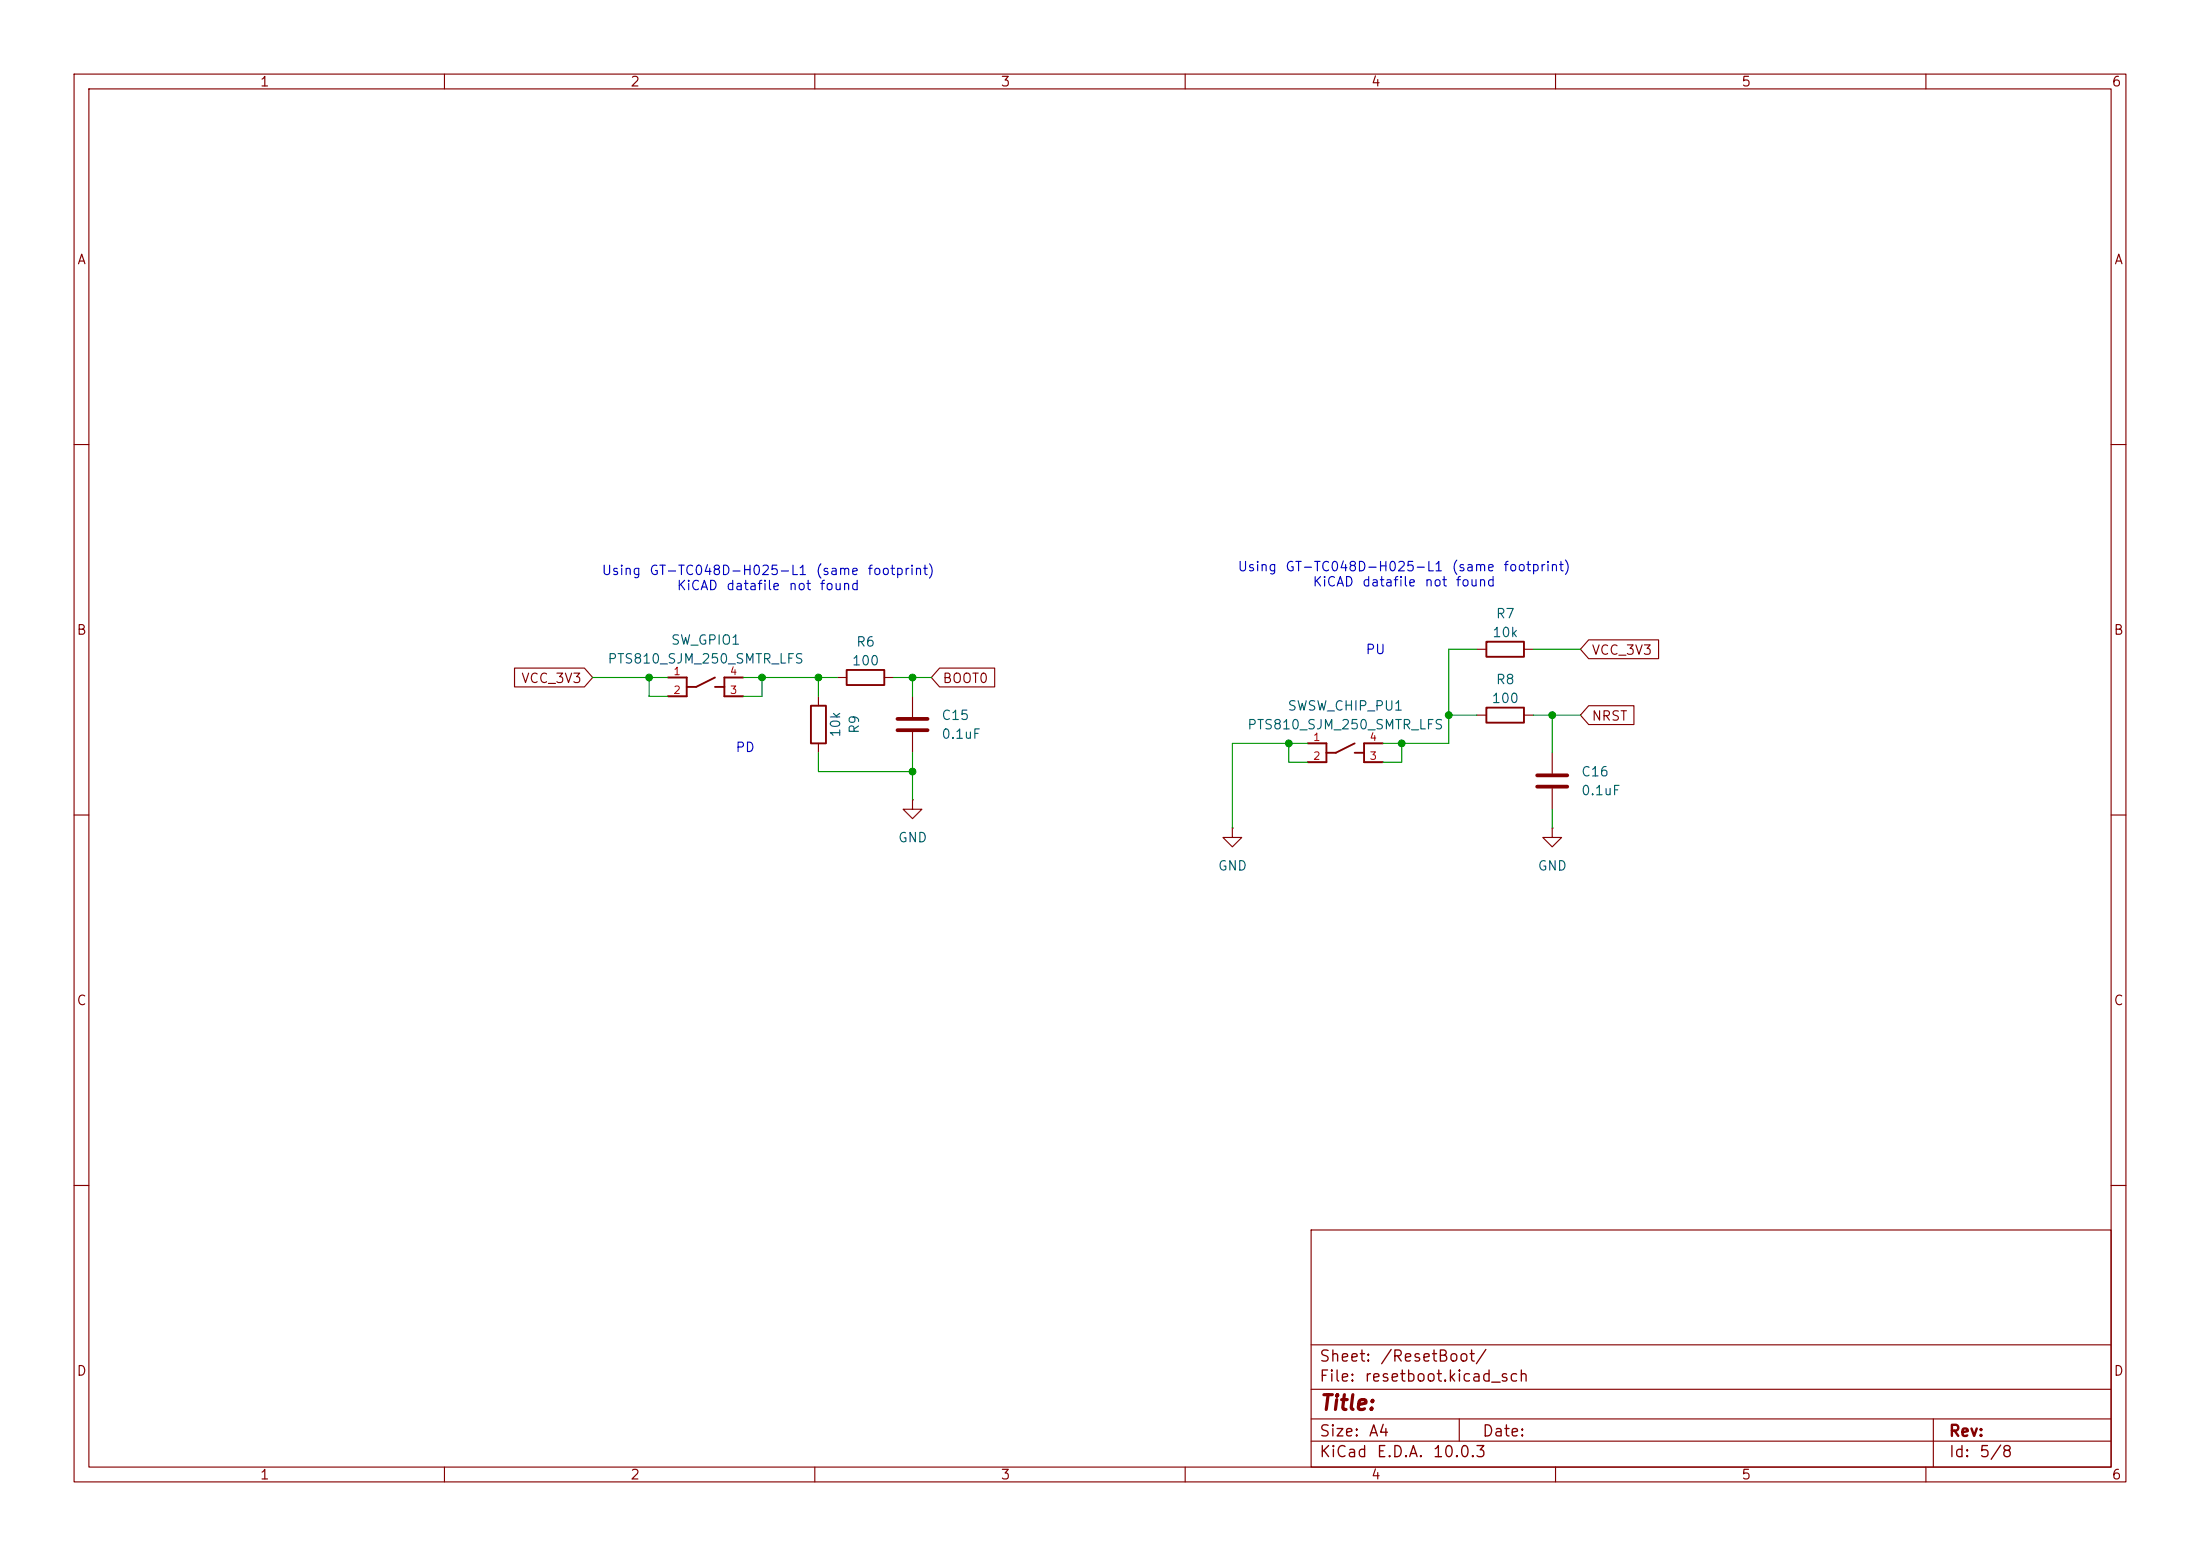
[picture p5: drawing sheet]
(kicad_sch
 (version 20260306)
 (generator "eeschema")
 (generator_version "10.0")
 (paper "A4")
 (lib_symbols
  (symbol "Device:C"
   (pin_numbers (hide yes))
   (pin_names
    (offset 0.254)) (exclude_from_sim no) (in_bom yes) (on_board yes)
   (in_pos_files yes)
   (duplicate_pin_numbers_are_jumpers no)
   (property "Reference" "C" (at 0.635 2.54 0) (show_name no) (do_not_autoplace no) (effects (font (size 1.27 1.27)) (justify left)))
   (property "Value" "C" (at 0.635 -2.54 0) (show_name no) (do_not_autoplace no) (effects (font (size 1.27 1.27)) (justify left)))
   (property "Footprint" "" (at 0.9652 -3.81 0) (show_name no) (do_not_autoplace no) (hide yes) (effects (font (size 1.27 1.27))))
   (property "Datasheet" "" (at 0 0 0) (show_name no) (do_not_autoplace no) (hide yes) (effects (font (size 1.27 1.27))))
   (property "Description" "Unpolarized capacitor" (at 0 0 0) (show_name no) (do_not_autoplace no) (hide yes) (effects (font (size 1.27 1.27))))
   (symbol "C_0_1"
    (polyline (pts (xy -2.032 0.762) (xy 2.032 0.762)) (stroke (width 0.508) (type default)) (fill (type none)))
    (polyline (pts (xy -2.032 -0.762) (xy 2.032 -0.762)) (stroke (width 0.508) (type default)) (fill (type none))))
   (symbol "C_1_1"
    (pin passive line (at 0 3.81 270) (length 2.794) (name "" (effects (font (size 1.27 1.27)))) (number "1" (effects (font (size 1.27 1.27)))))
    (pin passive line (at 0 -3.81 90) (length 2.794) (name "" (effects (font (size 1.27 1.27)))) (number "2" (effects (font (size 1.27 1.27))))))
   (embedded_fonts no))
  (symbol "Device:R"
   (pin_numbers (hide yes))
   (pin_names
    (offset 0)) (exclude_from_sim no) (in_bom yes) (on_board yes)
   (in_pos_files yes)
   (duplicate_pin_numbers_are_jumpers no)
   (property "Reference" "R" (at 2.032 0 90) (show_name no) (do_not_autoplace no) (effects (font (size 1.27 1.27))))
   (property "Value" "R" (at 0 0 90) (show_name no) (do_not_autoplace no) (effects (font (size 1.27 1.27))))
   (property "Footprint" "" (at -1.778 0 90) (show_name no) (do_not_autoplace no) (hide yes) (effects (font (size 1.27 1.27))))
   (property "Datasheet" "" (at 0 0 0) (show_name no) (do_not_autoplace no) (hide yes) (effects (font (size 1.27 1.27))))
   (property "Description" "Resistor" (at 0 0 0) (show_name no) (do_not_autoplace no) (hide yes) (effects (font (size 1.27 1.27))))
   (symbol "R_0_1"
    (rectangle (start -1.016 -2.54) (end 1.016 2.54) (stroke (width 0.254) (type default)) (fill (type none))))
   (symbol "R_1_1"
    (pin passive line (at 0 3.81 270) (length 1.27) (name "" (effects (font (size 1.27 1.27)))) (number "1" (effects (font (size 1.27 1.27)))))
    (pin passive line (at 0 -3.81 90) (length 1.27) (name "" (effects (font (size 1.27 1.27)))) (number "2" (effects (font (size 1.27 1.27))))))
   (embedded_fonts no))
  (symbol "PTS810_SJM_250_SMTR_LFS:PTS810_SJM_250_SMTR_LFS"
   (pin_names
    (offset 1.016)) (exclude_from_sim no) (in_bom yes) (on_board yes)
   (in_pos_files yes)
   (duplicate_pin_numbers_are_jumpers no)
   (property "Reference" "SW" (at -3.81 1.27 0) (show_name no) (do_not_autoplace no) (effects (font (size 1.27 1.27)) (justify left bottom)))
   (property "Value" "PTS810_SJM_250_SMTR_LFS" (at -5.08 -6.35 0) (show_name no) (do_not_autoplace no) (effects (font (size 1.27 1.27)) (justify left bottom)))
   (property "Footprint" "PTS810_SJM_250_SMTR_LFS:SW_PTS810_SJM_250_SMTR_LFS" (at 0 0 0) (show_name no) (do_not_autoplace no) (hide yes) (effects (font (size 1.27 1.27)) (justify bottom)))
   (property "Datasheet" "" (at 0 0 0) (show_name no) (do_not_autoplace no) (hide yes) (effects (font (size 1.27 1.27))))
   (property "Description" "Tactile Switch SPST-NO Top Actuated Surface Mount" (at 0 0 0) (show_name no) (do_not_autoplace no) (hide yes) (effects (font (size 1.27 1.27)) (justify bottom)))
   (property "MF" "C&K" (at 0 0 0) (show_name no) (do_not_autoplace no) (hide yes) (effects (font (size 1.27 1.27)) (justify bottom)))
   (property "Package" "None" (at 0 0 0) (show_name no) (do_not_autoplace no) (hide yes) (effects (font (size 1.27 1.27)) (justify bottom)))
   (property "Price" "None" (at 0 0 0) (show_name no) (do_not_autoplace no) (hide yes) (effects (font (size 1.27 1.27)) (justify bottom)))
   (property "Check_prices" "https://www.snapeda.com/parts/PTS810%20SJM%20250%20SMTR%20LFS/C%2526K/view-part/?ref=eda" (at 0 0 0) (show_name no) (do_not_autoplace no) (hide yes) (effects (font (size 1.27 1.27)) (justify bottom)))
   (property "STANDARD" "Manufacturer Recommendations" (at 0 0 0) (show_name no) (do_not_autoplace no) (hide yes) (effects (font (size 1.27 1.27)) (justify bottom)))
   (property "SnapEDA_Link" "https://www.snapeda.com/parts/PTS810%20SJM%20250%20SMTR%20LFS/C%2526K/view-part/?ref=snap" (at 0 0 0) (show_name no) (do_not_autoplace no) (hide yes) (effects (font (size 1.27 1.27)) (justify bottom)))
   (property "MP" "PTS810 SJM 250 SMTR LFS" (at 0 0 0) (show_name no) (do_not_autoplace no) (hide yes) (effects (font (size 1.27 1.27)) (justify bottom)))
   (property "Availability" "In Stock" (at 0 0 0) (show_name no) (do_not_autoplace no) (hide yes) (effects (font (size 1.27 1.27)) (justify bottom)))
   (property "MANUFACTURER" "CnK" (at 0 0 0) (show_name no) (do_not_autoplace no) (hide yes) (effects (font (size 1.27 1.27)) (justify bottom)))
   (symbol "PTS810_SJM_250_SMTR_LFS_0_0"
    (polyline (pts (xy -2.54 0) (xy -5.08 0)) (stroke (width 0.254) (type default)) (fill (type none)))
    (polyline (pts (xy -2.54 0) (xy -2.54 -1.27)) (stroke (width 0.254) (type default)) (fill (type none)))
    (polyline (pts (xy -2.54 -1.27) (xy -2.54 -2.54)) (stroke (width 0.254) (type default)) (fill (type none)))
    (polyline (pts (xy -2.54 -1.27) (xy -1.27 -1.27)) (stroke (width 0.254) (type default)) (fill (type none)))
    (polyline (pts (xy -2.54 -2.54) (xy -5.08 -2.54)) (stroke (width 0.254) (type default)) (fill (type none)))
    (polyline (pts (xy -1.27 -1.27) (xy 1.27 0)) (stroke (width 0.254) (type default)) (fill (type none)))
    (polyline (pts (xy 1.27 -1.27) (xy 2.54 -1.27)) (stroke (width 0.254) (type default)) (fill (type none)))
    (polyline (pts (xy 2.54 0) (xy 2.54 -1.27)) (stroke (width 0.254) (type default)) (fill (type none)))
    (polyline (pts (xy 2.54 0) (xy 5.08 0)) (stroke (width 0.254) (type default)) (fill (type none)))
    (polyline (pts (xy 2.54 -1.27) (xy 2.54 -2.54)) (stroke (width 0.254) (type default)) (fill (type none)))
    (polyline (pts (xy 2.54 -2.54) (xy 5.08 -2.54)) (stroke (width 0.254) (type default)) (fill (type none)))
    (pin passive line (at -5.08 0 0) (length 2.54) (name "" (effects (font (size 1.016 1.016)))) (number "1" (effects (font (size 1.016 1.016)))))
    (pin passive line (at -5.08 -2.54 0) (length 2.54) (name "" (effects (font (size 1.016 1.016)))) (number "2" (effects (font (size 1.016 1.016)))))
    (pin passive line (at 5.08 -2.54 180) (length 2.54) (name "" (effects (font (size 1.016 1.016)))) (number "3" (effects (font (size 1.016 1.016)))))
    (pin passive line (at 5.08 0 180) (length 2.54) (name "" (effects (font (size 1.016 1.016)))) (number "4" (effects (font (size 1.016 1.016))))))
   (embedded_fonts no))
  (symbol "power:GND"
   (power global)
   (pin_numbers (hide yes))
   (pin_names
    (offset 0) (hide yes)) (exclude_from_sim no) (in_bom yes) (on_board yes)
   (in_pos_files yes)
   (duplicate_pin_numbers_are_jumpers no)
   (property "Reference" "#PWR" (at 0 -6.35 0) (show_name no) (do_not_autoplace no) (hide yes) (effects (font (size 1.27 1.27))))
   (property "Value" "GND" (at 0 -3.81 0) (show_name no) (do_not_autoplace no) (effects (font (size 1.27 1.27))))
   (property "Footprint" "" (at 0 0 0) (show_name no) (do_not_autoplace no) (hide yes) (effects (font (size 1.27 1.27))))
   (property "Datasheet" "" (at 0 0 0) (show_name no) (do_not_autoplace no) (hide yes) (effects (font (size 1.27 1.27))))
   (property "Description" "Power symbol creates a global label with name \"GND\" , ground" (at 0 0 0) (show_name no) (do_not_autoplace no) (hide yes) (effects (font (size 1.27 1.27))))
   (symbol "GND_0_1"
    (polyline (pts (xy 0 0) (xy 0 -1.27) (xy 1.27 -1.27) (xy 0 -2.54) (xy -1.27 -1.27) (xy 0 -1.27)) (stroke (width 0) (type default)) (fill (type none))))
   (symbol "GND_1_1"
    (pin power_in line (at 0 0 270) (length 0) (name "" (effects (font (size 1.27 1.27)))) (number "1" (effects (font (size 1.27 1.27))))))
   (embedded_fonts no)))
 (text "PU"
  (exclude_from_sim no)
  (at 185.674 87.884 0)
  (effects (font (size 1.27 1.27))))
 (text "Using GT-TC048D-H025-L1 (same footprint)\nKiCAD datafile not found\n"
  (exclude_from_sim no)
  (at 103.378 78.232 0)
  (effects (font (size 1.27 1.27))))
 (text "PD"
  (exclude_from_sim no)
  (at 100.584 101.092 0)
  (effects (font (size 1.27 1.27))))
 (text "Using GT-TC048D-H025-L1 (same footprint)\nKiCAD datafile not found\n"
  (exclude_from_sim no)
  (at 189.23 77.724 0)
  (effects (font (size 1.27 1.27))))
 (junction
  (at 195.58 96.52)
  (diameter 0)
  (color 0 0 0 0))
 (junction
  (at 110.49 91.44)
  (diameter 0)
  (color 0 0 0 0))
 (junction
  (at 87.63 91.44)
  (diameter 0)
  (color 0 0 0 0))
 (junction
  (at 123.19 104.14)
  (diameter 0)
  (color 0 0 0 0))
 (junction
  (at 189.23 100.33)
  (diameter 0)
  (color 0 0 0 0))
 (junction
  (at 102.87 91.44)
  (diameter 0)
  (color 0 0 0 0))
 (junction
  (at 209.55 96.52)
  (diameter 0)
  (color 0 0 0 0))
 (junction
  (at 123.19 91.44)
  (diameter 0)
  (color 0 0 0 0))
 (junction
  (at 173.99 100.33)
  (diameter 0)
  (color 0 0 0 0))
 (wire
  (pts (xy 110.49 104.14) (xy 123.19 104.14))
  (stroke (width 0) (type default)))
 (wire
  (pts (xy 102.87 91.44) (xy 110.49 91.44))
  (stroke (width 0) (type default)))
 (wire
  (pts (xy 110.49 101.6) (xy 110.49 104.14))
  (stroke (width 0) (type default)))
 (wire
  (pts (xy 209.55 96.52) (xy 213.36 96.52))
  (stroke (width 0) (type default)))
 (wire
  (pts (xy 110.49 91.44) (xy 110.49 93.98))
  (stroke (width 0) (type default)))
 (wire
  (pts (xy 176.53 100.33) (xy 173.99 100.33))
  (stroke (width 0) (type default)))
 (wire
  (pts (xy 207.01 87.63) (xy 213.36 87.63))
  (stroke (width 0) (type default)))
 (wire
  (pts (xy 123.19 101.6) (xy 123.19 104.14))
  (stroke (width 0) (type default)))
 (wire
  (pts (xy 166.37 100.33) (xy 166.37 111.76))
  (stroke (width 0) (type default)))
 (wire
  (pts (xy 100.33 93.98) (xy 102.87 93.98))
  (stroke (width 0) (type default)))
 (wire
  (pts (xy 209.55 101.6) (xy 209.55 96.52))
  (stroke (width 0) (type default)))
 (wire
  (pts (xy 100.33 91.44) (xy 102.87 91.44))
  (stroke (width 0) (type default)))
 (wire
  (pts (xy 120.65 91.44) (xy 123.19 91.44))
  (stroke (width 0) (type default)))
 (wire
  (pts (xy 110.49 91.44) (xy 113.03 91.44))
  (stroke (width 0) (type default)))
 (wire
  (pts (xy 173.99 100.33) (xy 166.37 100.33))
  (stroke (width 0) (type default)))
 (wire
  (pts (xy 173.99 102.87) (xy 173.99 100.33))
  (stroke (width 0) (type default)))
 (wire
  (pts (xy 186.69 100.33) (xy 189.23 100.33))
  (stroke (width 0) (type default)))
 (wire
  (pts (xy 87.63 93.98) (xy 87.63 91.44))
  (stroke (width 0) (type default)))
 (wire
  (pts (xy 209.55 109.22) (xy 209.55 111.76))
  (stroke (width 0) (type default)))
 (wire
  (pts (xy 123.19 91.44) (xy 125.73 91.44))
  (stroke (width 0) (type default)))
 (wire
  (pts (xy 186.69 102.87) (xy 189.23 102.87))
  (stroke (width 0) (type default)))
 (wire
  (pts (xy 123.19 104.14) (xy 123.19 107.95))
  (stroke (width 0) (type default)))
 (wire
  (pts (xy 176.53 102.87) (xy 173.99 102.87))
  (stroke (width 0) (type default)))
 (wire
  (pts (xy 90.17 93.98) (xy 87.63 93.98))
  (stroke (width 0) (type default)))
 (wire
  (pts (xy 207.01 96.52) (xy 209.55 96.52))
  (stroke (width 0) (type default)))
 (wire
  (pts (xy 195.58 100.33) (xy 195.58 96.52))
  (stroke (width 0) (type default)))
 (wire
  (pts (xy 102.87 93.98) (xy 102.87 91.44))
  (stroke (width 0) (type default)))
 (wire
  (pts (xy 189.23 102.87) (xy 189.23 100.33))
  (stroke (width 0) (type default)))
 (wire
  (pts (xy 195.58 96.52) (xy 199.39 96.52))
  (stroke (width 0) (type default)))
 (wire
  (pts (xy 189.23 100.33) (xy 195.58 100.33))
  (stroke (width 0) (type default)))
 (wire
  (pts (xy 80.01 91.44) (xy 87.63 91.44))
  (stroke (width 0) (type default)))
 (wire
  (pts (xy 195.58 87.63) (xy 199.39 87.63))
  (stroke (width 0) (type default)))
 (wire
  (pts (xy 123.19 91.44) (xy 123.19 93.98))
  (stroke (width 0) (type default)))
 (wire
  (pts (xy 195.58 87.63) (xy 195.58 96.52))
  (stroke (width 0) (type default)))
 (wire
  (pts (xy 90.17 91.44) (xy 87.63 91.44))
  (stroke (width 0) (type default)))
 (global_label "BOOT0"
  (shape input)
  (at 125.73 91.44 0)
  (fields_autoplaced yes)
  (effects (font (size 1.27 1.27)) (justify left))
  (property "Intersheetrefs" "${INTERSHEET_REFS}" (at 134.8233 91.44 0) (hide yes) (show_name no) (do_not_autoplace no) (effects (font (size 1.27 1.27)) (justify left))))
 (global_label "VCC_3V3"
  (shape input)
  (at 213.36 87.63 0)
  (fields_autoplaced yes)
  (effects (font (size 1.27 1.27)) (justify left))
  (property "Intersheetrefs" "${INTERSHEET_REFS}" (at 224.449 87.63 0) (hide yes) (show_name no) (do_not_autoplace no) (effects (font (size 1.27 1.27)) (justify left))))
 (global_label "VCC_3V3"
  (shape input)
  (at 80.01 91.44 180)
  (fields_autoplaced yes)
  (effects (font (size 1.27 1.27)) (justify right))
  (property "Intersheetrefs" "${INTERSHEET_REFS}" (at 68.921 91.44 0) (hide yes) (show_name no) (do_not_autoplace no) (effects (font (size 1.27 1.27)) (justify right))))
 (global_label "NRST"
  (shape input)
  (at 213.36 96.52 0)
  (fields_autoplaced yes)
  (effects (font (size 1.27 1.27)) (justify left))
  (property "Intersheetrefs" "${INTERSHEET_REFS}" (at 221.1228 96.52 0) (hide yes) (show_name no) (do_not_autoplace no) (effects (font (size 1.27 1.27)) (justify left))))
 (symbol
  (lib_id "Device:C")
  (at 209.55 105.41 0)
  (unit 1)
  (body_style 1)
  (exclude_from_sim no)
  (in_bom yes)
  (on_board yes)
  (in_pos_files yes)
  (dnp no)
  (fields_autoplaced yes)
  (property "Reference" "C16" (at 213.36 104.1399 0) (show_name no) (do_not_autoplace no) (effects (font (size 1.27 1.27)) (justify left)))
  (property "Value" "0.1uF" (at 213.36 106.6799 0) (show_name no) (do_not_autoplace no) (effects (font (size 1.27 1.27)) (justify left)))
  (property "Footprint" "Capacitor_SMD:C_0603_1608Metric" (at 210.5152 109.22 0) (hide yes) (show_name no) (do_not_autoplace no) (effects (font (size 1.27 1.27))))
  (property "Datasheet" "" (at 209.55 105.41 0) (hide yes) (show_name no) (do_not_autoplace no) (effects (font (size 1.27 1.27))))
  (property "Description" "Unpolarized capacitor" (at 209.55 105.41 0) (hide yes) (show_name no) (do_not_autoplace no) (effects (font (size 1.27 1.27))))
  (pin "2")
  (pin "1"))
 (symbol
  (lib_id "Device:R")
  (at 110.49 97.79 0)
  (unit 1)
  (body_style 1)
  (exclude_from_sim no)
  (in_bom yes)
  (on_board yes)
  (in_pos_files yes)
  (dnp no)
  (property "Reference" "R9" (at 115.316 97.79 90) (show_name no) (do_not_autoplace no) (effects (font (size 1.27 1.27))))
  (property "Value" "10k" (at 112.776 97.79 90) (show_name no) (do_not_autoplace no) (effects (font (size 1.27 1.27))))
  (property "Footprint" "Resistor_SMD:R_0603_1608Metric" (at 108.712 97.79 90) (hide yes) (show_name no) (do_not_autoplace no) (effects (font (size 1.27 1.27))))
  (property "Datasheet" "" (at 110.49 97.79 0) (hide yes) (show_name no) (do_not_autoplace no) (effects (font (size 1.27 1.27))))
  (property "Description" "Resistor" (at 110.49 97.79 0) (hide yes) (show_name no) (do_not_autoplace no) (effects (font (size 1.27 1.27))))
  (pin "2")
  (pin "1"))
 (symbol
  (lib_id "Device:R")
  (at 116.84 91.44 90)
  (unit 1)
  (body_style 1)
  (exclude_from_sim no)
  (in_bom yes)
  (on_board yes)
  (in_pos_files yes)
  (dnp no)
  (property "Reference" "R6" (at 116.84 86.614 90) (show_name no) (do_not_autoplace no) (effects (font (size 1.27 1.27))))
  (property "Value" "100" (at 116.84 89.154 90) (show_name no) (do_not_autoplace no) (effects (font (size 1.27 1.27))))
  (property "Footprint" "Resistor_SMD:R_0603_1608Metric" (at 116.84 93.218 90) (hide yes) (show_name no) (do_not_autoplace no) (effects (font (size 1.27 1.27))))
  (property "Datasheet" "" (at 116.84 91.44 0) (hide yes) (show_name no) (do_not_autoplace no) (effects (font (size 1.27 1.27))))
  (property "Description" "Resistor" (at 116.84 91.44 0) (hide yes) (show_name no) (do_not_autoplace no) (effects (font (size 1.27 1.27))))
  (pin "1")
  (pin "2"))
 (symbol
  (lib_id "PTS810_SJM_250_SMTR_LFS:PTS810_SJM_250_SMTR_LFS")
  (at 181.61 100.33 0)
  (unit 1)
  (body_style 1)
  (exclude_from_sim no)
  (in_bom yes)
  (on_board yes)
  (in_pos_files yes)
  (dnp no)
  (fields_autoplaced yes)
  (property "Reference" "SWSW_CHIP_PU1" (at 181.61 95.25 0) (show_name no) (do_not_autoplace no) (effects (font (size 1.27 1.27))))
  (property "Value" "PTS810_SJM_250_SMTR_LFS" (at 181.61 97.79 0) (show_name no) (do_not_autoplace no) (effects (font (size 1.27 1.27))))
  (property "Footprint" "Button_Switch_SMD:PTS810_SJM_250_SMTR_LFS" (at 181.61 100.33 0) (hide yes) (show_name no) (do_not_autoplace no) (effects (font (size 1.27 1.27)) (justify bottom)))
  (property "Datasheet" "" (at 181.61 100.33 0) (hide yes) (show_name no) (do_not_autoplace no) (effects (font (size 1.27 1.27))))
  (property "Description" "" (at 181.61 100.33 0) (hide yes) (show_name no) (do_not_autoplace no) (effects (font (size 1.27 1.27))))
  (property "MF" "C&K" (at 181.61 100.33 0) (hide yes) (show_name no) (do_not_autoplace no) (effects (font (size 1.27 1.27)) (justify bottom)))
  (property "Description_1" "Tactile Switch SPST-NO Top Actuated Surface Mount" (at 181.61 100.33 0) (hide yes) (show_name no) (do_not_autoplace no) (effects (font (size 1.27 1.27)) (justify bottom)))
  (property "Package" "None" (at 181.61 100.33 0) (hide yes) (show_name no) (do_not_autoplace no) (effects (font (size 1.27 1.27)) (justify bottom)))
  (property "Price" "None" (at 181.61 100.33 0) (hide yes) (show_name no) (do_not_autoplace no) (effects (font (size 1.27 1.27)) (justify bottom)))
  (property "Check_prices" "https://www.snapeda.com/parts/PTS810%20SJM%20250%20SMTR%20LFS/C%2526K/view-part/?ref=eda" (at 181.61 100.33 0) (hide yes) (show_name no) (do_not_autoplace no) (effects (font (size 1.27 1.27)) (justify bottom)))
  (property "STANDARD" "Manufacturer Recommendations" (at 181.61 100.33 0) (hide yes) (show_name no) (do_not_autoplace no) (effects (font (size 1.27 1.27)) (justify bottom)))
  (property "SnapEDA_Link" "https://www.snapeda.com/parts/PTS810%20SJM%20250%20SMTR%20LFS/C%2526K/view-part/?ref=snap" (at 181.61 100.33 0) (hide yes) (show_name no) (do_not_autoplace no) (effects (font (size 1.27 1.27)) (justify bottom)))
  (property "MP" "PTS810 SJM 250 SMTR LFS" (at 181.61 100.33 0) (hide yes) (show_name no) (do_not_autoplace no) (effects (font (size 1.27 1.27)) (justify bottom)))
  (property "Availability" "In Stock" (at 181.61 100.33 0) (hide yes) (show_name no) (do_not_autoplace no) (effects (font (size 1.27 1.27)) (justify bottom)))
  (property "MANUFACTURER" "CnK" (at 181.61 100.33 0) (hide yes) (show_name no) (do_not_autoplace no) (effects (font (size 1.27 1.27)) (justify bottom)))
  (pin "3")
  (pin "4")
  (pin "2")
  (pin "1"))
 (symbol
  (lib_id "power:GND")
  (at 123.19 107.95 0)
  (unit 1)
  (body_style 1)
  (exclude_from_sim no)
  (in_bom yes)
  (on_board yes)
  (in_pos_files yes)
  (dnp no)
  (fields_autoplaced yes)
  (property "Reference" "#PWR010" (at 123.19 114.3 0) (hide yes) (show_name no) (do_not_autoplace no) (effects (font (size 1.27 1.27))))
  (property "Value" "GND" (at 123.19 113.03 0) (show_name no) (do_not_autoplace no) (effects (font (size 1.27 1.27))))
  (property "Footprint" "" (at 123.19 107.95 0) (hide yes) (show_name no) (do_not_autoplace no) (effects (font (size 1.27 1.27))))
  (property "Datasheet" "" (at 123.19 107.95 0) (hide yes) (show_name no) (do_not_autoplace no) (effects (font (size 1.27 1.27))))
  (property "Description" "Power symbol creates a global label with name \"GND\" , ground" (at 123.19 107.95 0) (hide yes) (show_name no) (do_not_autoplace no) (effects (font (size 1.27 1.27))))
  (pin "1"))
 (symbol
  (lib_id "Device:R")
  (at 203.2 87.63 90)
  (unit 1)
  (body_style 1)
  (exclude_from_sim no)
  (in_bom yes)
  (on_board yes)
  (in_pos_files yes)
  (dnp no)
  (property "Reference" "R7" (at 203.2 82.804 90) (show_name no) (do_not_autoplace no) (effects (font (size 1.27 1.27))))
  (property "Value" "10k" (at 203.2 85.344 90) (show_name no) (do_not_autoplace no) (effects (font (size 1.27 1.27))))
  (property "Footprint" "Resistor_SMD:R_0603_1608Metric" (at 203.2 89.408 90) (hide yes) (show_name no) (do_not_autoplace no) (effects (font (size 1.27 1.27))))
  (property "Datasheet" "" (at 203.2 87.63 0) (hide yes) (show_name no) (do_not_autoplace no) (effects (font (size 1.27 1.27))))
  (property "Description" "Resistor" (at 203.2 87.63 0) (hide yes) (show_name no) (do_not_autoplace no) (effects (font (size 1.27 1.27))))
  (pin "2")
  (pin "1"))
 (symbol
  (lib_id "power:GND")
  (at 209.55 111.76 0)
  (unit 1)
  (body_style 1)
  (exclude_from_sim no)
  (in_bom yes)
  (on_board yes)
  (in_pos_files yes)
  (dnp no)
  (fields_autoplaced yes)
  (property "Reference" "#PWR012" (at 209.55 118.11 0) (hide yes) (show_name no) (do_not_autoplace no) (effects (font (size 1.27 1.27))))
  (property "Value" "GND" (at 209.55 116.84 0) (show_name no) (do_not_autoplace no) (effects (font (size 1.27 1.27))))
  (property "Footprint" "" (at 209.55 111.76 0) (hide yes) (show_name no) (do_not_autoplace no) (effects (font (size 1.27 1.27))))
  (property "Datasheet" "" (at 209.55 111.76 0) (hide yes) (show_name no) (do_not_autoplace no) (effects (font (size 1.27 1.27))))
  (property "Description" "Power symbol creates a global label with name \"GND\" , ground" (at 209.55 111.76 0) (hide yes) (show_name no) (do_not_autoplace no) (effects (font (size 1.27 1.27))))
  (pin "1"))
 (symbol
  (lib_id "power:GND")
  (at 166.37 111.76 0)
  (unit 1)
  (body_style 1)
  (exclude_from_sim no)
  (in_bom yes)
  (on_board yes)
  (in_pos_files yes)
  (dnp no)
  (fields_autoplaced yes)
  (property "Reference" "#PWR011" (at 166.37 118.11 0) (hide yes) (show_name no) (do_not_autoplace no) (effects (font (size 1.27 1.27))))
  (property "Value" "GND" (at 166.37 116.84 0) (show_name no) (do_not_autoplace no) (effects (font (size 1.27 1.27))))
  (property "Footprint" "" (at 166.37 111.76 0) (hide yes) (show_name no) (do_not_autoplace no) (effects (font (size 1.27 1.27))))
  (property "Datasheet" "" (at 166.37 111.76 0) (hide yes) (show_name no) (do_not_autoplace no) (effects (font (size 1.27 1.27))))
  (property "Description" "Power symbol creates a global label with name \"GND\" , ground" (at 166.37 111.76 0) (hide yes) (show_name no) (do_not_autoplace no) (effects (font (size 1.27 1.27))))
  (pin "1"))
 (symbol
  (lib_id "Device:R")
  (at 203.2 96.52 90)
  (unit 1)
  (body_style 1)
  (exclude_from_sim no)
  (in_bom yes)
  (on_board yes)
  (in_pos_files yes)
  (dnp no)
  (property "Reference" "R8" (at 203.2 91.694 90) (show_name no) (do_not_autoplace no) (effects (font (size 1.27 1.27))))
  (property "Value" "100" (at 203.2 94.234 90) (show_name no) (do_not_autoplace no) (effects (font (size 1.27 1.27))))
  (property "Footprint" "Resistor_SMD:R_0603_1608Metric" (at 203.2 98.298 90) (hide yes) (show_name no) (do_not_autoplace no) (effects (font (size 1.27 1.27))))
  (property "Datasheet" "" (at 203.2 96.52 0) (hide yes) (show_name no) (do_not_autoplace no) (effects (font (size 1.27 1.27))))
  (property "Description" "Resistor" (at 203.2 96.52 0) (hide yes) (show_name no) (do_not_autoplace no) (effects (font (size 1.27 1.27))))
  (pin "1")
  (pin "2"))
 (symbol
  (lib_id "Device:C")
  (at 123.19 97.79 0)
  (unit 1)
  (body_style 1)
  (exclude_from_sim no)
  (in_bom yes)
  (on_board yes)
  (in_pos_files yes)
  (dnp no)
  (fields_autoplaced yes)
  (property "Reference" "C15" (at 127 96.5199 0) (show_name no) (do_not_autoplace no) (effects (font (size 1.27 1.27)) (justify left)))
  (property "Value" "0.1uF" (at 127 99.0599 0) (show_name no) (do_not_autoplace no) (effects (font (size 1.27 1.27)) (justify left)))
  (property "Footprint" "Capacitor_SMD:C_0603_1608Metric" (at 124.1552 101.6 0) (hide yes) (show_name no) (do_not_autoplace no) (effects (font (size 1.27 1.27))))
  (property "Datasheet" "" (at 123.19 97.79 0) (hide yes) (show_name no) (do_not_autoplace no) (effects (font (size 1.27 1.27))))
  (property "Description" "Unpolarized capacitor" (at 123.19 97.79 0) (hide yes) (show_name no) (do_not_autoplace no) (effects (font (size 1.27 1.27))))
  (pin "2")
  (pin "1"))
 (symbol
  (lib_id "PTS810_SJM_250_SMTR_LFS:PTS810_SJM_250_SMTR_LFS")
  (at 95.25 91.44 0)
  (unit 1)
  (body_style 1)
  (exclude_from_sim no)
  (in_bom yes)
  (on_board yes)
  (in_pos_files yes)
  (dnp no)
  (fields_autoplaced yes)
  (property "Reference" "SW_GPIO1" (at 95.25 86.36 0) (show_name no) (do_not_autoplace no) (effects (font (size 1.27 1.27))))
  (property "Value" "PTS810_SJM_250_SMTR_LFS" (at 95.25 88.9 0) (show_name no) (do_not_autoplace no) (effects (font (size 1.27 1.27))))
  (property "Footprint" "Button_Switch_SMD:PTS810_SJM_250_SMTR_LFS" (at 95.25 91.44 0) (hide yes) (show_name no) (do_not_autoplace no) (effects (font (size 1.27 1.27)) (justify bottom)))
  (property "Datasheet" "" (at 95.25 91.44 0) (hide yes) (show_name no) (do_not_autoplace no) (effects (font (size 1.27 1.27))))
  (property "Description" "" (at 95.25 91.44 0) (hide yes) (show_name no) (do_not_autoplace no) (effects (font (size 1.27 1.27))))
  (property "MF" "C&K" (at 95.25 91.44 0) (hide yes) (show_name no) (do_not_autoplace no) (effects (font (size 1.27 1.27)) (justify bottom)))
  (property "Description_1" "Tactile Switch SPST-NO Top Actuated Surface Mount" (at 95.25 91.44 0) (hide yes) (show_name no) (do_not_autoplace no) (effects (font (size 1.27 1.27)) (justify bottom)))
  (property "Package" "None" (at 95.25 91.44 0) (hide yes) (show_name no) (do_not_autoplace no) (effects (font (size 1.27 1.27)) (justify bottom)))
  (property "Price" "None" (at 95.25 91.44 0) (hide yes) (show_name no) (do_not_autoplace no) (effects (font (size 1.27 1.27)) (justify bottom)))
  (property "Check_prices" "https://www.snapeda.com/parts/PTS810%20SJM%20250%20SMTR%20LFS/C%2526K/view-part/?ref=eda" (at 95.25 91.44 0) (hide yes) (show_name no) (do_not_autoplace no) (effects (font (size 1.27 1.27)) (justify bottom)))
  (property "STANDARD" "Manufacturer Recommendations" (at 95.25 91.44 0) (hide yes) (show_name no) (do_not_autoplace no) (effects (font (size 1.27 1.27)) (justify bottom)))
  (property "SnapEDA_Link" "https://www.snapeda.com/parts/PTS810%20SJM%20250%20SMTR%20LFS/C%2526K/view-part/?ref=snap" (at 95.25 91.44 0) (hide yes) (show_name no) (do_not_autoplace no) (effects (font (size 1.27 1.27)) (justify bottom)))
  (property "MP" "PTS810 SJM 250 SMTR LFS" (at 95.25 91.44 0) (hide yes) (show_name no) (do_not_autoplace no) (effects (font (size 1.27 1.27)) (justify bottom)))
  (property "Availability" "In Stock" (at 95.25 91.44 0) (hide yes) (show_name no) (do_not_autoplace no) (effects (font (size 1.27 1.27)) (justify bottom)))
  (property "MANUFACTURER" "CnK" (at 95.25 91.44 0) (hide yes) (show_name no) (do_not_autoplace no) (effects (font (size 1.27 1.27)) (justify bottom)))
  (pin "3")
  (pin "4")
  (pin "2")
  (pin "1")))
